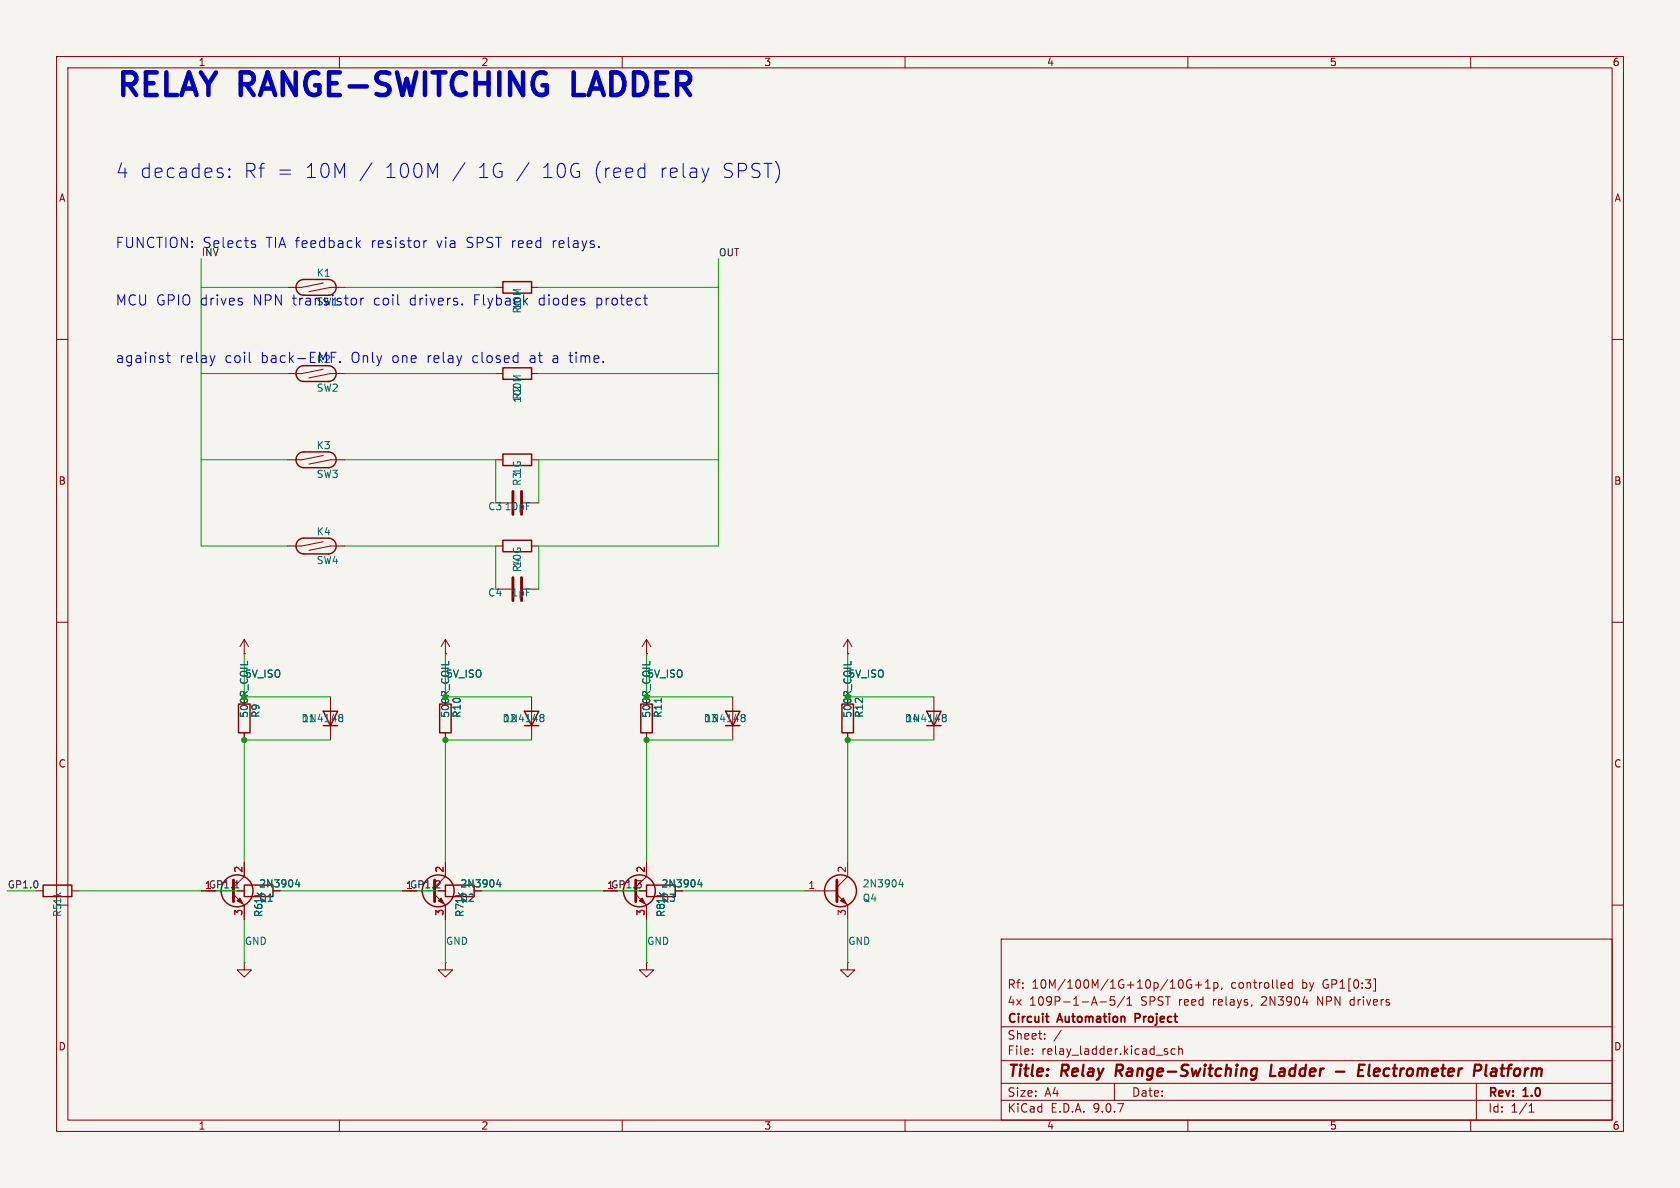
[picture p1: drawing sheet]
(kicad_sch
 (version 20250114)
 (generator "eeschema")
 (generator_version "9.0")
 (paper "A4")
 (title_block
  (title "Relay Range-Switching Ladder - Electrometer Platform")
  (rev "1.0")
  (company "Circuit Automation Project")
  (comment 1 "4x 109P-1-A-5/1 SPST reed relays, 2N3904 NPN drivers")
  (comment 2 "Rf: 10M/100M/1G+10p/10G+1p, controlled by GP1[0:3]"))
 (lib_symbols
  (symbol "SW_Reed:SW_Reed"
   (pin_numbers (hide yes))
   (pin_names
    (offset 0) (hide yes)) (exclude_from_sim no) (in_bom yes) (on_board yes)
   (property "Reference" "SW" (at 0 2.54 0) (show_name no) (do_not_autoplace no) (effects (font (size 1.27 1.27))))
   (property "Value" "SW_Reed" (at 0 -2.54 0) (show_name no) (do_not_autoplace no) (effects (font (size 1.27 1.27))))
   (property "Footprint" "" (at 0 0 0) (show_name no) (do_not_autoplace no) (hide yes) (effects (font (size 1.27 1.27))))
   (property "Datasheet" "" (at 0 0 0) (show_name no) (do_not_autoplace no) (hide yes) (effects (font (size 1.27 1.27))))
   (property "Description" "reed switch" (at 0 0 0) (show_name no) (do_not_autoplace no) (hide yes) (effects (font (size 1.27 1.27))))
   (symbol "SW_Reed_0_0"
    (polyline (pts (xy -2.54 0) (xy 1.27 0.762)) (stroke (width 0) (type default)) (fill (type none)))
    (polyline (pts (xy -2.159 -1.397) (xy 2.286 -1.397)) (stroke (width 0.254) (type default)) (fill (type none)))
    (arc (start -2.159 -1.397) (mid -3.55 0) (end -2.159 1.397) (stroke (width 0.254) (type default)) (fill (type none)))
    (arc (start 2.159 1.397) (mid 3.55 0) (end 2.159 -1.397) (stroke (width 0.254) (type default)) (fill (type none)))
    (polyline (pts (xy 2.159 1.397) (xy -2.159 1.397)) (stroke (width 0.254) (type default)) (fill (type none)))
    (polyline (pts (xy 2.54 0) (xy -1.27 -0.762)) (stroke (width 0) (type default)) (fill (type none))))
   (symbol "SW_Reed_1_1"
    (pin passive line (at -5.08 0 0) (length 2.54) (name "1" (effects (font (size 1.27 1.27)))) (number "1" (effects (font (size 1.27 1.27)))))
    (pin passive line (at 5.08 0 180) (length 2.54) (name "2" (effects (font (size 1.27 1.27)))) (number "2" (effects (font (size 1.27 1.27))))))
   (embedded_fonts no))
  (symbol "R:R"
   (pin_numbers (hide yes))
   (pin_names
    (offset 0)) (exclude_from_sim no) (in_bom yes) (on_board yes)
   (property "Reference" "R" (at 2.032 0 90) (show_name no) (do_not_autoplace no) (effects (font (size 1.27 1.27))))
   (property "Value" "R" (at 0 0 90) (show_name no) (do_not_autoplace no) (effects (font (size 1.27 1.27))))
   (property "Footprint" "" (at -1.778 0 90) (show_name no) (do_not_autoplace no) (hide yes) (effects (font (size 1.27 1.27))))
   (property "Datasheet" "" (at 0 0 0) (show_name no) (do_not_autoplace no) (hide yes) (effects (font (size 1.27 1.27))))
   (property "Description" "Resistor" (at 0 0 0) (show_name no) (do_not_autoplace no) (hide yes) (effects (font (size 1.27 1.27))))
   (symbol "R_0_1"
    (rectangle (start -1.016 -2.54) (end 1.016 2.54) (stroke (width 0.254) (type default)) (fill (type none))))
   (symbol "R_1_1"
    (pin passive line (at 0 3.81 270) (length 1.27) (name "" (effects (font (size 1.27 1.27)))) (number "1" (effects (font (size 1.27 1.27)))))
    (pin passive line (at 0 -3.81 90) (length 1.27) (name "" (effects (font (size 1.27 1.27)))) (number "2" (effects (font (size 1.27 1.27))))))
   (embedded_fonts no))
  (symbol "C:C"
   (pin_numbers (hide yes))
   (pin_names
    (offset 0.254)) (exclude_from_sim no) (in_bom yes) (on_board yes)
   (property "Reference" "C" (at 0.635 2.54 0) (show_name no) (do_not_autoplace no) (effects (font (size 1.27 1.27)) (justify left)))
   (property "Value" "C" (at 0.635 -2.54 0) (show_name no) (do_not_autoplace no) (effects (font (size 1.27 1.27)) (justify left)))
   (property "Footprint" "" (at 0.9652 -3.81 0) (show_name no) (do_not_autoplace no) (hide yes) (effects (font (size 1.27 1.27))))
   (property "Datasheet" "" (at 0 0 0) (show_name no) (do_not_autoplace no) (hide yes) (effects (font (size 1.27 1.27))))
   (property "Description" "Unpolarized capacitor" (at 0 0 0) (show_name no) (do_not_autoplace no) (hide yes) (effects (font (size 1.27 1.27))))
   (symbol "C_0_1"
    (polyline (pts (xy -2.032 0.762) (xy 2.032 0.762)) (stroke (width 0.508) (type default)) (fill (type none)))
    (polyline (pts (xy -2.032 -0.762) (xy 2.032 -0.762)) (stroke (width 0.508) (type default)) (fill (type none))))
   (symbol "C_1_1"
    (pin passive line (at 0 3.81 270) (length 2.794) (name "" (effects (font (size 1.27 1.27)))) (number "1" (effects (font (size 1.27 1.27)))))
    (pin passive line (at 0 -3.81 90) (length 2.794) (name "" (effects (font (size 1.27 1.27)))) (number "2" (effects (font (size 1.27 1.27))))))
   (embedded_fonts no))
  (symbol "Q_NPN_BCE:Q_NPN_BCE"
   (pin_names
    (offset 0) (hide yes)) (exclude_from_sim no) (in_bom yes) (on_board yes)
   (property "Reference" "Q" (at 5.08 1.27 0) (show_name no) (do_not_autoplace no) (effects (font (size 1.27 1.27)) (justify left)))
   (property "Value" "Q_NPN_BCE" (at 5.08 -1.27 0) (show_name no) (do_not_autoplace no) (effects (font (size 1.27 1.27)) (justify left)))
   (property "Footprint" "" (at 5.08 2.54 0) (show_name no) (do_not_autoplace no) (hide yes) (effects (font (size 1.27 1.27))))
   (property "Datasheet" "" (at 0 0 0) (show_name no) (do_not_autoplace no) (hide yes) (effects (font (size 1.27 1.27))))
   (property "Description" "NPN transistor, base/collector/emitter" (at 0 0 0) (show_name no) (do_not_autoplace no) (hide yes) (effects (font (size 1.27 1.27))))
   (property "Sim.Device" "NPN" (at 0 0 0) (show_name no) (do_not_autoplace no) (hide yes) (effects (font (size 1.27 1.27))))
   (property "Sim.Pins" "1=B 2=C 3=E" (at 0 0 0) (show_name no) (do_not_autoplace no) (hide yes) (effects (font (size 1.27 1.27))))
   (symbol "Q_NPN_BCE_0_1"
    (polyline (pts (xy -2.54 0) (xy 0.635 0)) (stroke (width 0) (type default)) (fill (type none)))
    (polyline (pts (xy 0.635 1.905) (xy 0.635 -1.905)) (stroke (width 0.508) (type default)) (fill (type none)))
    (circle (center 1.27 0) (radius 2.8194) (stroke (width 0.254) (type default)) (fill (type none))))
   (symbol "Q_NPN_BCE_1_1"
    (polyline (pts (xy 0.635 0.635) (xy 2.54 2.54)) (stroke (width 0) (type default)) (fill (type none)))
    (polyline (pts (xy 0.635 -0.635) (xy 2.54 -2.54)) (stroke (width 0) (type default)) (fill (type none)))
    (polyline (pts (xy 1.27 -1.778) (xy 1.778 -1.27) (xy 2.286 -2.286) (xy 1.27 -1.778)) (stroke (width 0) (type default)) (fill (type outline)))
    (pin input line (at -5.08 0 0) (length 2.54) (name "B" (effects (font (size 1.27 1.27)))) (number "1" (effects (font (size 1.27 1.27)))))
    (pin passive line (at 2.54 5.08 270) (length 2.54) (name "C" (effects (font (size 1.27 1.27)))) (number "2" (effects (font (size 1.27 1.27)))))
    (pin passive line (at 2.54 -5.08 90) (length 2.54) (name "E" (effects (font (size 1.27 1.27)))) (number "3" (effects (font (size 1.27 1.27))))))
   (embedded_fonts no))
  (symbol "D:D"
   (pin_numbers (hide yes))
   (pin_names
    (offset 1.016) (hide yes)) (exclude_from_sim no) (in_bom yes) (on_board yes)
   (property "Reference" "D" (at 0 2.54 0) (show_name no) (do_not_autoplace no) (effects (font (size 1.27 1.27))))
   (property "Value" "D" (at 0 -2.54 0) (show_name no) (do_not_autoplace no) (effects (font (size 1.27 1.27))))
   (property "Footprint" "" (at 0 0 0) (show_name no) (do_not_autoplace no) (hide yes) (effects (font (size 1.27 1.27))))
   (property "Datasheet" "" (at 0 0 0) (show_name no) (do_not_autoplace no) (hide yes) (effects (font (size 1.27 1.27))))
   (property "Description" "Diode" (at 0 0 0) (show_name no) (do_not_autoplace no) (hide yes) (effects (font (size 1.27 1.27))))
   (property "Sim.Device" "D" (at 0 0 0) (show_name no) (do_not_autoplace no) (hide yes) (effects (font (size 1.27 1.27))))
   (property "Sim.Pins" "1=K 2=A" (at 0 0 0) (show_name no) (do_not_autoplace no) (hide yes) (effects (font (size 1.27 1.27))))
   (symbol "D_0_1"
    (polyline (pts (xy -1.27 1.27) (xy -1.27 -1.27)) (stroke (width 0.254) (type default)) (fill (type none)))
    (polyline (pts (xy 1.27 1.27) (xy 1.27 -1.27) (xy -1.27 0) (xy 1.27 1.27)) (stroke (width 0.254) (type default)) (fill (type none)))
    (polyline (pts (xy 1.27 0) (xy -1.27 0)) (stroke (width 0) (type default)) (fill (type none))))
   (symbol "D_1_1"
    (pin passive line (at -3.81 0 0) (length 2.54) (name "K" (effects (font (size 1.27 1.27)))) (number "1" (effects (font (size 1.27 1.27)))))
    (pin passive line (at 3.81 0 180) (length 2.54) (name "A" (effects (font (size 1.27 1.27)))) (number "2" (effects (font (size 1.27 1.27))))))
   (embedded_fonts no))
  (symbol "VCC:VCC"
   (power)
   (pin_numbers (hide yes))
   (pin_names
    (offset 0) (hide yes)) (exclude_from_sim no) (in_bom yes) (on_board yes)
   (property "Reference" "#PWR" (at 0 -3.81 0) (show_name no) (do_not_autoplace no) (hide yes) (effects (font (size 1.27 1.27))))
   (property "Value" "VCC" (at 0 3.556 0) (show_name no) (do_not_autoplace no) (effects (font (size 1.27 1.27))))
   (property "Footprint" "" (at 0 0 0) (show_name no) (do_not_autoplace no) (hide yes) (effects (font (size 1.27 1.27))))
   (property "Datasheet" "" (at 0 0 0) (show_name no) (do_not_autoplace no) (hide yes) (effects (font (size 1.27 1.27))))
   (property "Description" "Power symbol creates a global label with name \"VCC\"" (at 0 0 0) (show_name no) (do_not_autoplace no) (hide yes) (effects (font (size 1.27 1.27))))
   (symbol "VCC_0_1"
    (polyline (pts (xy -0.762 1.27) (xy 0 2.54)) (stroke (width 0) (type default)) (fill (type none)))
    (polyline (pts (xy 0 2.54) (xy 0.762 1.27)) (stroke (width 0) (type default)) (fill (type none)))
    (polyline (pts (xy 0 0) (xy 0 2.54)) (stroke (width 0) (type default)) (fill (type none))))
   (symbol "VCC_1_1"
    (pin power_in line (at 0 0 90) (length 0) (name "" (effects (font (size 1.27 1.27)))) (number "1" (effects (font (size 1.27 1.27))))))
   (embedded_fonts no))
  (symbol "GND:GND"
   (power)
   (pin_numbers (hide yes))
   (pin_names
    (offset 0) (hide yes)) (exclude_from_sim no) (in_bom yes) (on_board yes)
   (property "Reference" "#PWR" (at 0 -6.35 0) (show_name no) (do_not_autoplace no) (hide yes) (effects (font (size 1.27 1.27))))
   (property "Value" "GND" (at 0 -3.81 0) (show_name no) (do_not_autoplace no) (effects (font (size 1.27 1.27))))
   (property "Footprint" "" (at 0 0 0) (show_name no) (do_not_autoplace no) (hide yes) (effects (font (size 1.27 1.27))))
   (property "Datasheet" "" (at 0 0 0) (show_name no) (do_not_autoplace no) (hide yes) (effects (font (size 1.27 1.27))))
   (property "Description" "Power symbol creates a global label with name \"GND\" , ground" (at 0 0 0) (show_name no) (do_not_autoplace no) (hide yes) (effects (font (size 1.27 1.27))))
   (symbol "GND_0_1"
    (polyline (pts (xy 0 0) (xy 0 -1.27) (xy 1.27 -1.27) (xy 0 -2.54) (xy -1.27 -1.27) (xy 0 -1.27)) (stroke (width 0) (type default)) (fill (type none))))
   (symbol "GND_1_1"
    (pin power_in line (at 0 0 270) (length 0) (name "" (effects (font (size 1.27 1.27)))) (number "1" (effects (font (size 1.27 1.27))))))
   (embedded_fonts no)))
 (symbol
  (lib_id "SW_Reed:SW_Reed")
  (at 55.88 50.8 0)
  (unit 1)
  (exclude_from_sim no)
  (in_bom yes)
  (on_board yes)
  (dnp no)
  (fields_autoplaced no)
  (property "Reference" "SW1" (at 55.88 53.34 0.0000) (effects (font (size 1.27 1.27)) (justify left)))
  (property "Value" "K1" (at 55.88 48.26 0.0000) (effects (font (size 1.27 1.27)) (justify left)))
  (pin "1")
  (pin "2"))
 (symbol
  (lib_id "R:R")
  (at 91.44 50.8 90)
  (unit 1)
  (exclude_from_sim no)
  (in_bom yes)
  (on_board yes)
  (dnp no)
  (fields_autoplaced no)
  (property "Reference" "R1" (at 91.44 52.832 180) (effects (font (size 1.27 1.27)) (justify left)))
  (property "Value" "10M" (at 91.44 50.8 180) (effects (font (size 1.27 1.27)) (justify left)))
  (pin "1")
  (pin "2"))
 (symbol
  (lib_id "SW_Reed:SW_Reed")
  (at 55.88 66.04 0)
  (unit 1)
  (exclude_from_sim no)
  (in_bom yes)
  (on_board yes)
  (dnp no)
  (fields_autoplaced no)
  (property "Reference" "SW2" (at 55.88 68.58 0.0000) (effects (font (size 1.27 1.27)) (justify left)))
  (property "Value" "K2" (at 55.88 63.5 0.0000) (effects (font (size 1.27 1.27)) (justify left)))
  (pin "1")
  (pin "2"))
 (symbol
  (lib_id "R:R")
  (at 91.44 66.04 90)
  (unit 1)
  (exclude_from_sim no)
  (in_bom yes)
  (on_board yes)
  (dnp no)
  (fields_autoplaced no)
  (property "Reference" "R2" (at 91.44 68.072 180) (effects (font (size 1.27 1.27)) (justify left)))
  (property "Value" "100M" (at 91.44 66.04 180) (effects (font (size 1.27 1.27)) (justify left)))
  (pin "1")
  (pin "2"))
 (symbol
  (lib_id "SW_Reed:SW_Reed")
  (at 55.88 81.28 0)
  (unit 1)
  (exclude_from_sim no)
  (in_bom yes)
  (on_board yes)
  (dnp no)
  (fields_autoplaced no)
  (property "Reference" "SW3" (at 55.88 83.82 0.0000) (effects (font (size 1.27 1.27)) (justify left)))
  (property "Value" "K3" (at 55.88 78.74 0.0000) (effects (font (size 1.27 1.27)) (justify left)))
  (pin "1")
  (pin "2"))
 (symbol
  (lib_id "R:R")
  (at 91.44 81.28 90)
  (unit 1)
  (exclude_from_sim no)
  (in_bom yes)
  (on_board yes)
  (dnp no)
  (fields_autoplaced no)
  (property "Reference" "R3" (at 91.44 83.312 180) (effects (font (size 1.27 1.27)) (justify left)))
  (property "Value" "1G" (at 91.44 81.28 180) (effects (font (size 1.27 1.27)) (justify left)))
  (pin "1")
  (pin "2"))
 (symbol
  (lib_id "C:C")
  (at 91.44 88.9 90)
  (unit 1)
  (exclude_from_sim no)
  (in_bom yes)
  (on_board yes)
  (dnp no)
  (fields_autoplaced no)
  (property "Reference" "C3" (at 88.9 89.535 90) (effects (font (size 1.27 1.27)) (justify left)))
  (property "Value" "10pF" (at 93.98 89.535 90) (effects (font (size 1.27 1.27)) (justify left)))
  (pin "1")
  (pin "2"))
 (symbol
  (lib_id "SW_Reed:SW_Reed")
  (at 55.88 96.52 0)
  (unit 1)
  (exclude_from_sim no)
  (in_bom yes)
  (on_board yes)
  (dnp no)
  (fields_autoplaced no)
  (property "Reference" "SW4" (at 55.88 99.06 0.0000) (effects (font (size 1.27 1.27)) (justify left)))
  (property "Value" "K4" (at 55.88 93.98 0.0000) (effects (font (size 1.27 1.27)) (justify left)))
  (pin "1")
  (pin "2"))
 (symbol
  (lib_id "R:R")
  (at 91.44 96.52 90)
  (unit 1)
  (exclude_from_sim no)
  (in_bom yes)
  (on_board yes)
  (dnp no)
  (fields_autoplaced no)
  (property "Reference" "R4" (at 91.44 98.552 180) (effects (font (size 1.27 1.27)) (justify left)))
  (property "Value" "10G" (at 91.44 96.52 180) (effects (font (size 1.27 1.27)) (justify left)))
  (pin "1")
  (pin "2"))
 (symbol
  (lib_id "C:C")
  (at 91.44 104.14 90)
  (unit 1)
  (exclude_from_sim no)
  (in_bom yes)
  (on_board yes)
  (dnp no)
  (fields_autoplaced no)
  (property "Reference" "C4" (at 88.9 104.775 90) (effects (font (size 1.27 1.27)) (justify left)))
  (property "Value" "1pF" (at 93.98 104.775 90) (effects (font (size 1.27 1.27)) (justify left)))
  (pin "1")
  (pin "2"))
 (symbol
  (lib_id "Q_NPN_BCE:Q_NPN_BCE")
  (at 40.64 157.48 0)
  (unit 1)
  (exclude_from_sim no)
  (in_bom yes)
  (on_board yes)
  (dnp no)
  (fields_autoplaced no)
  (property "Reference" "Q1" (at 45.72 158.75 0.0000) (effects (font (size 1.27 1.27)) (justify left)))
  (property "Value" "2N3904" (at 45.72 156.21 0.0000) (effects (font (size 1.27 1.27)) (justify left)))
  (pin "1")
  (pin "2")
  (pin "3"))
 (symbol
  (lib_id "R:R")
  (at 43.18 127 0)
  (unit 1)
  (exclude_from_sim no)
  (in_bom yes)
  (on_board yes)
  (dnp no)
  (fields_autoplaced no)
  (property "Reference" "R9" (at 45.212 127 90) (effects (font (size 1.27 1.27)) (justify left)))
  (property "Value" "500R_COIL" (at 43.18 127 90) (effects (font (size 1.27 1.27)) (justify left)))
  (pin "1")
  (pin "2"))
 (symbol
  (lib_id "D:D")
  (at 58.42 127 90)
  (unit 1)
  (exclude_from_sim no)
  (in_bom yes)
  (on_board yes)
  (dnp no)
  (fields_autoplaced no)
  (property "Reference" "D1" (at 55.88 127 90) (effects (font (size 1.27 1.27)) (justify left)))
  (property "Value" "1N4148" (at 60.96 127 90) (effects (font (size 1.27 1.27)) (justify left)))
  (pin "1")
  (pin "2"))
 (symbol
  (lib_id "VCC:VCC")
  (at 43.18 115.57 0)
  (unit 1)
  (exclude_from_sim no)
  (in_bom yes)
  (on_board yes)
  (dnp no)
  (fields_autoplaced no)
  (property "Reference" "#PWR01" (at 43.18 111.76 0.0000) (hide yes) (effects (font (size 1.27 1.27)) (justify left)))
  (property "Value" "5V_ISO" (at 43.18 119.126 0.0000) (effects (font (size 1.27 1.27)) (justify left)))
  (pin "1"))
 (symbol
  (lib_id "GND:GND")
  (at 43.18 170.18 0)
  (unit 1)
  (exclude_from_sim no)
  (in_bom yes)
  (on_board yes)
  (dnp no)
  (fields_autoplaced no)
  (property "Reference" "#PWR02" (at 43.18 163.83 0.0000) (hide yes) (effects (font (size 1.27 1.27)) (justify left)))
  (property "Value" "GND" (at 43.18 166.37 0.0000) (effects (font (size 1.27 1.27)) (justify left)))
  (pin "1"))
 (symbol
  (lib_id "R:R")
  (at 10.16 157.48 90)
  (unit 1)
  (exclude_from_sim no)
  (in_bom yes)
  (on_board yes)
  (dnp no)
  (fields_autoplaced no)
  (property "Reference" "R5" (at 10.16 159.512 180) (effects (font (size 1.27 1.27)) (justify left)))
  (property "Value" "1k" (at 10.16 157.48 180) (effects (font (size 1.27 1.27)) (justify left)))
  (pin "1")
  (pin "2"))
 (symbol
  (lib_id "Q_NPN_BCE:Q_NPN_BCE")
  (at 76.2 157.48 0)
  (unit 1)
  (exclude_from_sim no)
  (in_bom yes)
  (on_board yes)
  (dnp no)
  (fields_autoplaced no)
  (property "Reference" "Q2" (at 81.28 158.75 0.0000) (effects (font (size 1.27 1.27)) (justify left)))
  (property "Value" "2N3904" (at 81.28 156.21 0.0000) (effects (font (size 1.27 1.27)) (justify left)))
  (pin "1")
  (pin "2")
  (pin "3"))
 (symbol
  (lib_id "R:R")
  (at 78.74 127 0)
  (unit 1)
  (exclude_from_sim no)
  (in_bom yes)
  (on_board yes)
  (dnp no)
  (fields_autoplaced no)
  (property "Reference" "R10" (at 80.772 127 90) (effects (font (size 1.27 1.27)) (justify left)))
  (property "Value" "500R_COIL" (at 78.74 127 90) (effects (font (size 1.27 1.27)) (justify left)))
  (pin "1")
  (pin "2"))
 (symbol
  (lib_id "D:D")
  (at 93.98 127 90)
  (unit 1)
  (exclude_from_sim no)
  (in_bom yes)
  (on_board yes)
  (dnp no)
  (fields_autoplaced no)
  (property "Reference" "D2" (at 91.44 127 90) (effects (font (size 1.27 1.27)) (justify left)))
  (property "Value" "1N4148" (at 96.52 127 90) (effects (font (size 1.27 1.27)) (justify left)))
  (pin "1")
  (pin "2"))
 (symbol
  (lib_id "VCC:VCC")
  (at 78.74 115.57 0)
  (unit 1)
  (exclude_from_sim no)
  (in_bom yes)
  (on_board yes)
  (dnp no)
  (fields_autoplaced no)
  (property "Reference" "#PWR03" (at 78.74 111.76 0.0000) (hide yes) (effects (font (size 1.27 1.27)) (justify left)))
  (property "Value" "5V_ISO" (at 78.74 119.126 0.0000) (effects (font (size 1.27 1.27)) (justify left)))
  (pin "1"))
 (symbol
  (lib_id "GND:GND")
  (at 78.74 170.18 0)
  (unit 1)
  (exclude_from_sim no)
  (in_bom yes)
  (on_board yes)
  (dnp no)
  (fields_autoplaced no)
  (property "Reference" "#PWR04" (at 78.74 163.83 0.0000) (hide yes) (effects (font (size 1.27 1.27)) (justify left)))
  (property "Value" "GND" (at 78.74 166.37 0.0000) (effects (font (size 1.27 1.27)) (justify left)))
  (pin "1"))
 (symbol
  (lib_id "R:R")
  (at 45.72 157.48 90)
  (unit 1)
  (exclude_from_sim no)
  (in_bom yes)
  (on_board yes)
  (dnp no)
  (fields_autoplaced no)
  (property "Reference" "R6" (at 45.72 159.512 180) (effects (font (size 1.27 1.27)) (justify left)))
  (property "Value" "1k" (at 45.72 157.48 180) (effects (font (size 1.27 1.27)) (justify left)))
  (pin "1")
  (pin "2"))
 (symbol
  (lib_id "Q_NPN_BCE:Q_NPN_BCE")
  (at 111.76 157.48 0)
  (unit 1)
  (exclude_from_sim no)
  (in_bom yes)
  (on_board yes)
  (dnp no)
  (fields_autoplaced no)
  (property "Reference" "Q3" (at 116.84 158.75 0.0000) (effects (font (size 1.27 1.27)) (justify left)))
  (property "Value" "2N3904" (at 116.84 156.21 0.0000) (effects (font (size 1.27 1.27)) (justify left)))
  (pin "1")
  (pin "2")
  (pin "3"))
 (symbol
  (lib_id "R:R")
  (at 114.3 127 0)
  (unit 1)
  (exclude_from_sim no)
  (in_bom yes)
  (on_board yes)
  (dnp no)
  (fields_autoplaced no)
  (property "Reference" "R11" (at 116.332 127 90) (effects (font (size 1.27 1.27)) (justify left)))
  (property "Value" "500R_COIL" (at 114.3 127 90) (effects (font (size 1.27 1.27)) (justify left)))
  (pin "1")
  (pin "2"))
 (symbol
  (lib_id "D:D")
  (at 129.54 127 90)
  (unit 1)
  (exclude_from_sim no)
  (in_bom yes)
  (on_board yes)
  (dnp no)
  (fields_autoplaced no)
  (property "Reference" "D3" (at 127 127 90) (effects (font (size 1.27 1.27)) (justify left)))
  (property "Value" "1N4148" (at 132.08 127 90) (effects (font (size 1.27 1.27)) (justify left)))
  (pin "1")
  (pin "2"))
 (symbol
  (lib_id "VCC:VCC")
  (at 114.3 115.57 0)
  (unit 1)
  (exclude_from_sim no)
  (in_bom yes)
  (on_board yes)
  (dnp no)
  (fields_autoplaced no)
  (property "Reference" "#PWR05" (at 114.3 111.76 0.0000) (hide yes) (effects (font (size 1.27 1.27)) (justify left)))
  (property "Value" "5V_ISO" (at 114.3 119.126 0.0000) (effects (font (size 1.27 1.27)) (justify left)))
  (pin "1"))
 (symbol
  (lib_id "GND:GND")
  (at 114.3 170.18 0)
  (unit 1)
  (exclude_from_sim no)
  (in_bom yes)
  (on_board yes)
  (dnp no)
  (fields_autoplaced no)
  (property "Reference" "#PWR06" (at 114.3 163.83 0.0000) (hide yes) (effects (font (size 1.27 1.27)) (justify left)))
  (property "Value" "GND" (at 114.3 166.37 0.0000) (effects (font (size 1.27 1.27)) (justify left)))
  (pin "1"))
 (symbol
  (lib_id "R:R")
  (at 81.28 157.48 90)
  (unit 1)
  (exclude_from_sim no)
  (in_bom yes)
  (on_board yes)
  (dnp no)
  (fields_autoplaced no)
  (property "Reference" "R7" (at 81.28 159.512 180) (effects (font (size 1.27 1.27)) (justify left)))
  (property "Value" "1k" (at 81.28 157.48 180) (effects (font (size 1.27 1.27)) (justify left)))
  (pin "1")
  (pin "2"))
 (symbol
  (lib_id "Q_NPN_BCE:Q_NPN_BCE")
  (at 147.32 157.48 0)
  (unit 1)
  (exclude_from_sim no)
  (in_bom yes)
  (on_board yes)
  (dnp no)
  (fields_autoplaced no)
  (property "Reference" "Q4" (at 152.4 158.75 0.0000) (effects (font (size 1.27 1.27)) (justify left)))
  (property "Value" "2N3904" (at 152.4 156.21 0.0000) (effects (font (size 1.27 1.27)) (justify left)))
  (pin "1")
  (pin "2")
  (pin "3"))
 (symbol
  (lib_id "R:R")
  (at 149.86 127 0)
  (unit 1)
  (exclude_from_sim no)
  (in_bom yes)
  (on_board yes)
  (dnp no)
  (fields_autoplaced no)
  (property "Reference" "R12" (at 151.892 127 90) (effects (font (size 1.27 1.27)) (justify left)))
  (property "Value" "500R_COIL" (at 149.86 127 90) (effects (font (size 1.27 1.27)) (justify left)))
  (pin "1")
  (pin "2"))
 (symbol
  (lib_id "D:D")
  (at 165.1 127 90)
  (unit 1)
  (exclude_from_sim no)
  (in_bom yes)
  (on_board yes)
  (dnp no)
  (fields_autoplaced no)
  (property "Reference" "D4" (at 162.56 127 90) (effects (font (size 1.27 1.27)) (justify left)))
  (property "Value" "1N4148" (at 167.64 127 90) (effects (font (size 1.27 1.27)) (justify left)))
  (pin "1")
  (pin "2"))
 (symbol
  (lib_id "VCC:VCC")
  (at 149.86 115.57 0)
  (unit 1)
  (exclude_from_sim no)
  (in_bom yes)
  (on_board yes)
  (dnp no)
  (fields_autoplaced no)
  (property "Reference" "#PWR07" (at 149.86 111.76 0.0000) (hide yes) (effects (font (size 1.27 1.27)) (justify left)))
  (property "Value" "5V_ISO" (at 149.86 119.126 0.0000) (effects (font (size 1.27 1.27)) (justify left)))
  (pin "1"))
 (symbol
  (lib_id "GND:GND")
  (at 149.86 170.18 0)
  (unit 1)
  (exclude_from_sim no)
  (in_bom yes)
  (on_board yes)
  (dnp no)
  (fields_autoplaced no)
  (property "Reference" "#PWR08" (at 149.86 163.83 0.0000) (hide yes) (effects (font (size 1.27 1.27)) (justify left)))
  (property "Value" "GND" (at 149.86 166.37 0.0000) (effects (font (size 1.27 1.27)) (justify left)))
  (pin "1"))
 (symbol
  (lib_id "R:R")
  (at 116.84 157.48 90)
  (unit 1)
  (exclude_from_sim no)
  (in_bom yes)
  (on_board yes)
  (dnp no)
  (fields_autoplaced no)
  (property "Reference" "R8" (at 116.84 159.512 180) (effects (font (size 1.27 1.27)) (justify left)))
  (property "Value" "1k" (at 116.84 157.48 180) (effects (font (size 1.27 1.27)) (justify left)))
  (pin "1")
  (pin "2"))
 (wire
  (pts (xy 35.56 50.8) (xy 50.8 50.8))
  (stroke (width 0) (type default)))
 (wire
  (pts (xy 60.96 50.8) (xy 87.63 50.8))
  (stroke (width 0) (type default)))
 (wire
  (pts (xy 95.25 50.8) (xy 127 50.8))
  (stroke (width 0) (type default)))
 (wire
  (pts (xy 35.56 66.04) (xy 50.8 66.04))
  (stroke (width 0) (type default)))
 (wire
  (pts (xy 60.96 66.04) (xy 87.63 66.04))
  (stroke (width 0) (type default)))
 (wire
  (pts (xy 95.25 66.04) (xy 127 66.04))
  (stroke (width 0) (type default)))
 (wire
  (pts (xy 35.56 81.28) (xy 50.8 81.28))
  (stroke (width 0) (type default)))
 (wire
  (pts (xy 60.96 81.28) (xy 87.63 81.28))
  (stroke (width 0) (type default)))
 (wire
  (pts (xy 95.25 81.28) (xy 127 81.28))
  (stroke (width 0) (type default)))
 (wire
  (pts (xy 87.63 81.28) (xy 87.63 88.9))
  (stroke (width 0) (type default)))
 (wire
  (pts (xy 95.25 81.28) (xy 95.25 88.9))
  (stroke (width 0) (type default)))
 (wire
  (pts (xy 35.56 96.52) (xy 50.8 96.52))
  (stroke (width 0) (type default)))
 (wire
  (pts (xy 60.96 96.52) (xy 87.63 96.52))
  (stroke (width 0) (type default)))
 (wire
  (pts (xy 95.25 96.52) (xy 127 96.52))
  (stroke (width 0) (type default)))
 (wire
  (pts (xy 87.63 96.52) (xy 87.63 104.14))
  (stroke (width 0) (type default)))
 (wire
  (pts (xy 95.25 96.52) (xy 95.25 104.14))
  (stroke (width 0) (type default)))
 (wire
  (pts (xy 35.56 50.8) (xy 35.56 96.52))
  (stroke (width 0) (type default)))
 (wire
  (pts (xy 127 50.8) (xy 127 96.52))
  (stroke (width 0) (type default)))
 (wire
  (pts (xy 35.56 45.72) (xy 35.56 50.8))
  (stroke (width 0) (type default)))
 (wire
  (pts (xy 127 45.72) (xy 127 50.8))
  (stroke (width 0) (type default)))
 (wire
  (pts (xy 43.18 130.81) (xy 43.18 152.4))
  (stroke (width 0) (type default)))
 (wire
  (pts (xy 43.18 123.19) (xy 58.42 123.19))
  (stroke (width 0) (type default)))
 (wire
  (pts (xy 43.18 130.81) (xy 58.42 130.81))
  (stroke (width 0) (type default)))
 (wire
  (pts (xy 43.18 123.19) (xy 43.18 115.57))
  (stroke (width 0) (type default)))
 (wire
  (pts (xy 43.18 162.56) (xy 43.18 170.18))
  (stroke (width 0) (type default)))
 (wire
  (pts (xy 13.97 157.48) (xy 35.56 157.48))
  (stroke (width 0) (type default)))
 (wire
  (pts (xy 1.27 157.48) (xy 6.35 157.48))
  (stroke (width 0) (type default)))
 (wire
  (pts (xy 78.74 130.81) (xy 78.74 152.4))
  (stroke (width 0) (type default)))
 (wire
  (pts (xy 78.74 123.19) (xy 93.98 123.19))
  (stroke (width 0) (type default)))
 (wire
  (pts (xy 78.74 130.81) (xy 93.98 130.81))
  (stroke (width 0) (type default)))
 (wire
  (pts (xy 78.74 123.19) (xy 78.74 115.57))
  (stroke (width 0) (type default)))
 (wire
  (pts (xy 78.74 162.56) (xy 78.74 170.18))
  (stroke (width 0) (type default)))
 (wire
  (pts (xy 49.53 157.48) (xy 71.12 157.48))
  (stroke (width 0) (type default)))
 (wire
  (pts (xy 36.83 157.48) (xy 41.91 157.48))
  (stroke (width 0) (type default)))
 (wire
  (pts (xy 114.3 130.81) (xy 114.3 152.4))
  (stroke (width 0) (type default)))
 (wire
  (pts (xy 114.3 123.19) (xy 129.54 123.19))
  (stroke (width 0) (type default)))
 (wire
  (pts (xy 114.3 130.81) (xy 129.54 130.81))
  (stroke (width 0) (type default)))
 (wire
  (pts (xy 114.3 123.19) (xy 114.3 115.57))
  (stroke (width 0) (type default)))
 (wire
  (pts (xy 114.3 162.56) (xy 114.3 170.18))
  (stroke (width 0) (type default)))
 (wire
  (pts (xy 85.09 157.48) (xy 106.68 157.48))
  (stroke (width 0) (type default)))
 (wire
  (pts (xy 72.39 157.48) (xy 77.47 157.48))
  (stroke (width 0) (type default)))
 (wire
  (pts (xy 149.86 130.81) (xy 149.86 152.4))
  (stroke (width 0) (type default)))
 (wire
  (pts (xy 149.86 123.19) (xy 165.1 123.19))
  (stroke (width 0) (type default)))
 (wire
  (pts (xy 149.86 130.81) (xy 165.1 130.81))
  (stroke (width 0) (type default)))
 (wire
  (pts (xy 149.86 123.19) (xy 149.86 115.57))
  (stroke (width 0) (type default)))
 (wire
  (pts (xy 149.86 162.56) (xy 149.86 170.18))
  (stroke (width 0) (type default)))
 (wire
  (pts (xy 120.65 157.48) (xy 142.24 157.48))
  (stroke (width 0) (type default)))
 (wire
  (pts (xy 107.95 157.48) (xy 113.03 157.48))
  (stroke (width 0) (type default)))
 (junction
  (at 43.18 123.19)
  (diameter 0)
  (color 0 0 0 0))
 (junction
  (at 43.18 130.81)
  (diameter 0)
  (color 0 0 0 0))
 (junction
  (at 78.74 123.19)
  (diameter 0)
  (color 0 0 0 0))
 (junction
  (at 78.74 130.81)
  (diameter 0)
  (color 0 0 0 0))
 (junction
  (at 114.3 123.19)
  (diameter 0)
  (color 0 0 0 0))
 (junction
  (at 114.3 130.81)
  (diameter 0)
  (color 0 0 0 0))
 (junction
  (at 149.86 123.19)
  (diameter 0)
  (color 0 0 0 0))
 (junction
  (at 149.86 130.81)
  (diameter 0)
  (color 0 0 0 0))
 (label "INV"
  (at 35.56 45.72 0)
  (effects (font (size 1.27 1.27)) (justify left bottom)))
 (label "OUT"
  (at 127 45.72 0)
  (effects (font (size 1.27 1.27)) (justify left bottom)))
 (label "GP1.0"
  (at 1.27 157.48 0)
  (effects (font (size 1.27 1.27)) (justify left bottom)))
 (label "GP1.1"
  (at 36.83 157.48 0)
  (effects (font (size 1.27 1.27)) (justify left bottom)))
 (label "GP1.2"
  (at 72.39 157.48 0)
  (effects (font (size 1.27 1.27)) (justify left bottom)))
 (label "GP1.3"
  (at 107.95 157.48 0)
  (effects (font (size 1.27 1.27)) (justify left bottom)))
 (text "RELAY RANGE-SWITCHING LADDER"
  (exclude_from_sim no)
  (at 20.32 15.24 0.0000)
  (effects (font (size 4 4)
    (bold yes)) (justify left)))
 (text "4 decades: Rf = 10M / 100M / 1G / 10G (reed relay SPST)"
  (exclude_from_sim no)
  (at 20.32 30.48 0.0000)
  (effects (font (size 2.5 2.5)) (justify left)))
 (text "FUNCTION: Selects TIA feedback resistor via SPST reed relays."
  (exclude_from_sim no)
  (at 20.32 43.18 0.0000)
  (effects (font (size 1.8 1.8)) (justify left)))
 (text "MCU GPIO drives NPN transistor coil drivers. Flyback diodes protect"
  (exclude_from_sim no)
  (at 20.32 53.34 0.0000)
  (effects (font (size 1.8 1.8)) (justify left)))
 (text "against relay coil back-EMF. Only one relay closed at a time."
  (exclude_from_sim no)
  (at 20.32 63.5 0.0000)
  (effects (font (size 1.8 1.8)) (justify left)))
 (sheet_instances
  (path ""
   (page "1")))
 (embedded_fonts no))
